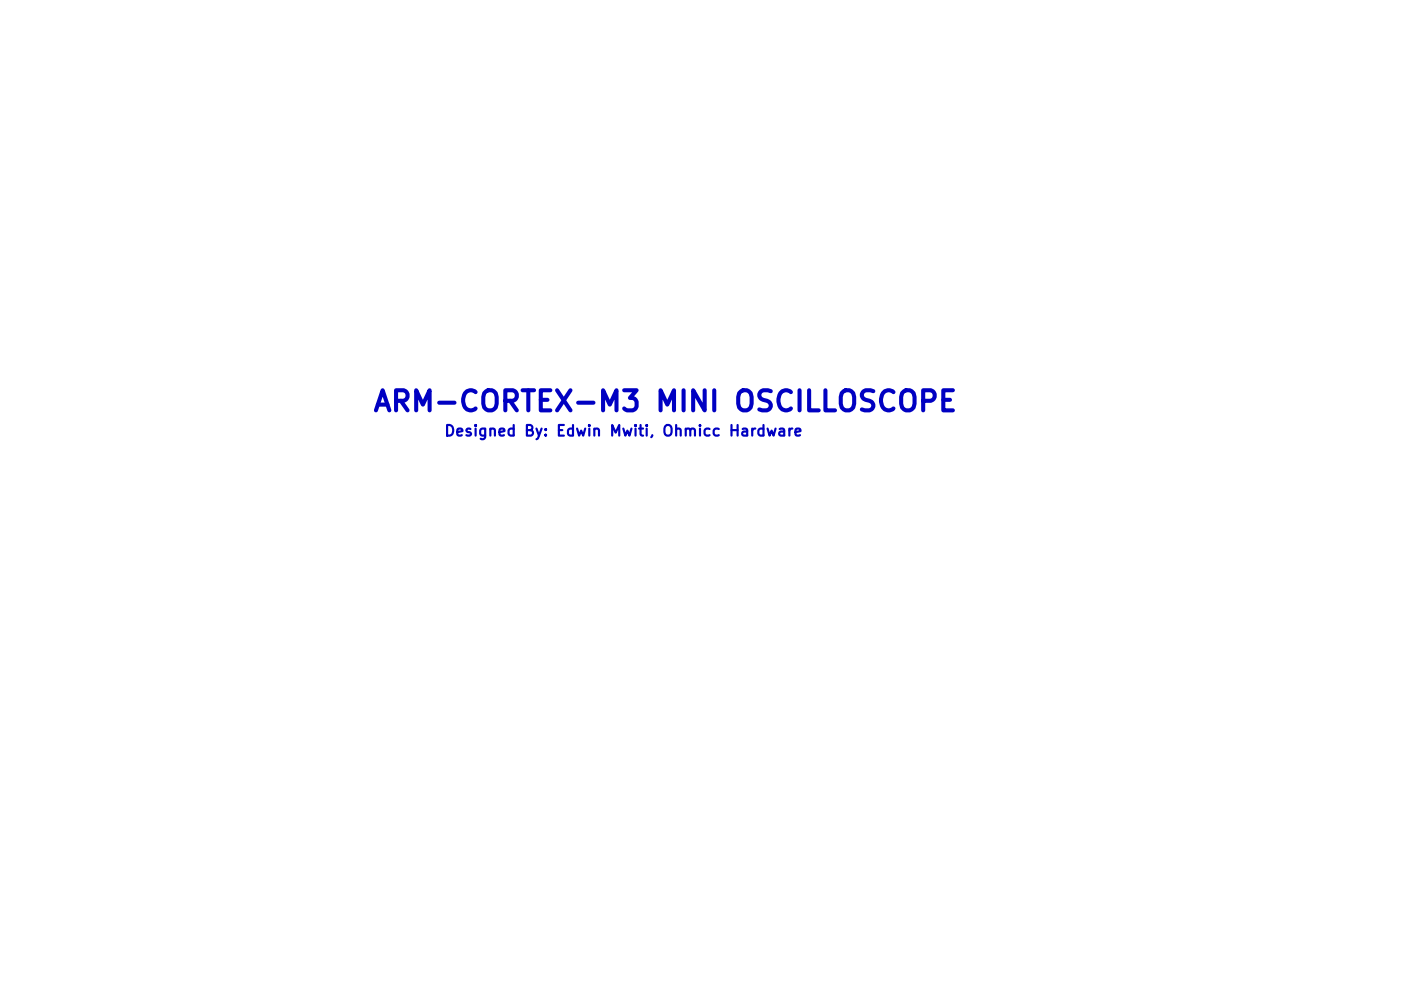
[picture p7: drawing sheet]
<svg xmlns="http://www.w3.org/2000/svg" width="297mm" height="210mm" viewBox="0 0 297 210" stroke-linecap="round" stroke-linejoin="round" font-family="sans-serif">
<path d="M195.7 85h1.7a1.16 1.16 0 0 0 .8-1.1 1.16 1.16 0 0 0-.8-1.1h-1.7v4.3M200 84.8h1.4M202 82.8h-2v4.3h2" fill="none" stroke="#0000c2" stroke-width=".86"/>
<path d="M162.7 90.9l.5 1.5 .4-1 .4 1 .4-1.5M165.3 91h.9l.1 1.4M166.3 91.5l-.8 .1a.44 .44 0 0 0-.3 .4 .44 .44 0 0 0 .3 .4l.8-.1M167.4 90.9v1.5M168 90.9a.54 .54 0 0 0-.6 .5M168.7 91.7l1-.2-.1-.5-.6-.1-.3 .4 .1 1h.8" fill="none" stroke="#0000c2" stroke-width=".46"/>
<text font-size="5.9" fill="#0000c2" x="78.7" y="87.3">ARM-CORTEX-M3 MINI OSCILLOSCOPE</text>
<text font-size="3.1" fill="#0000c2" x="94" y="92.6">Designed By: Edwin Mwiti, Ohmicc Hardware</text>
</svg>
